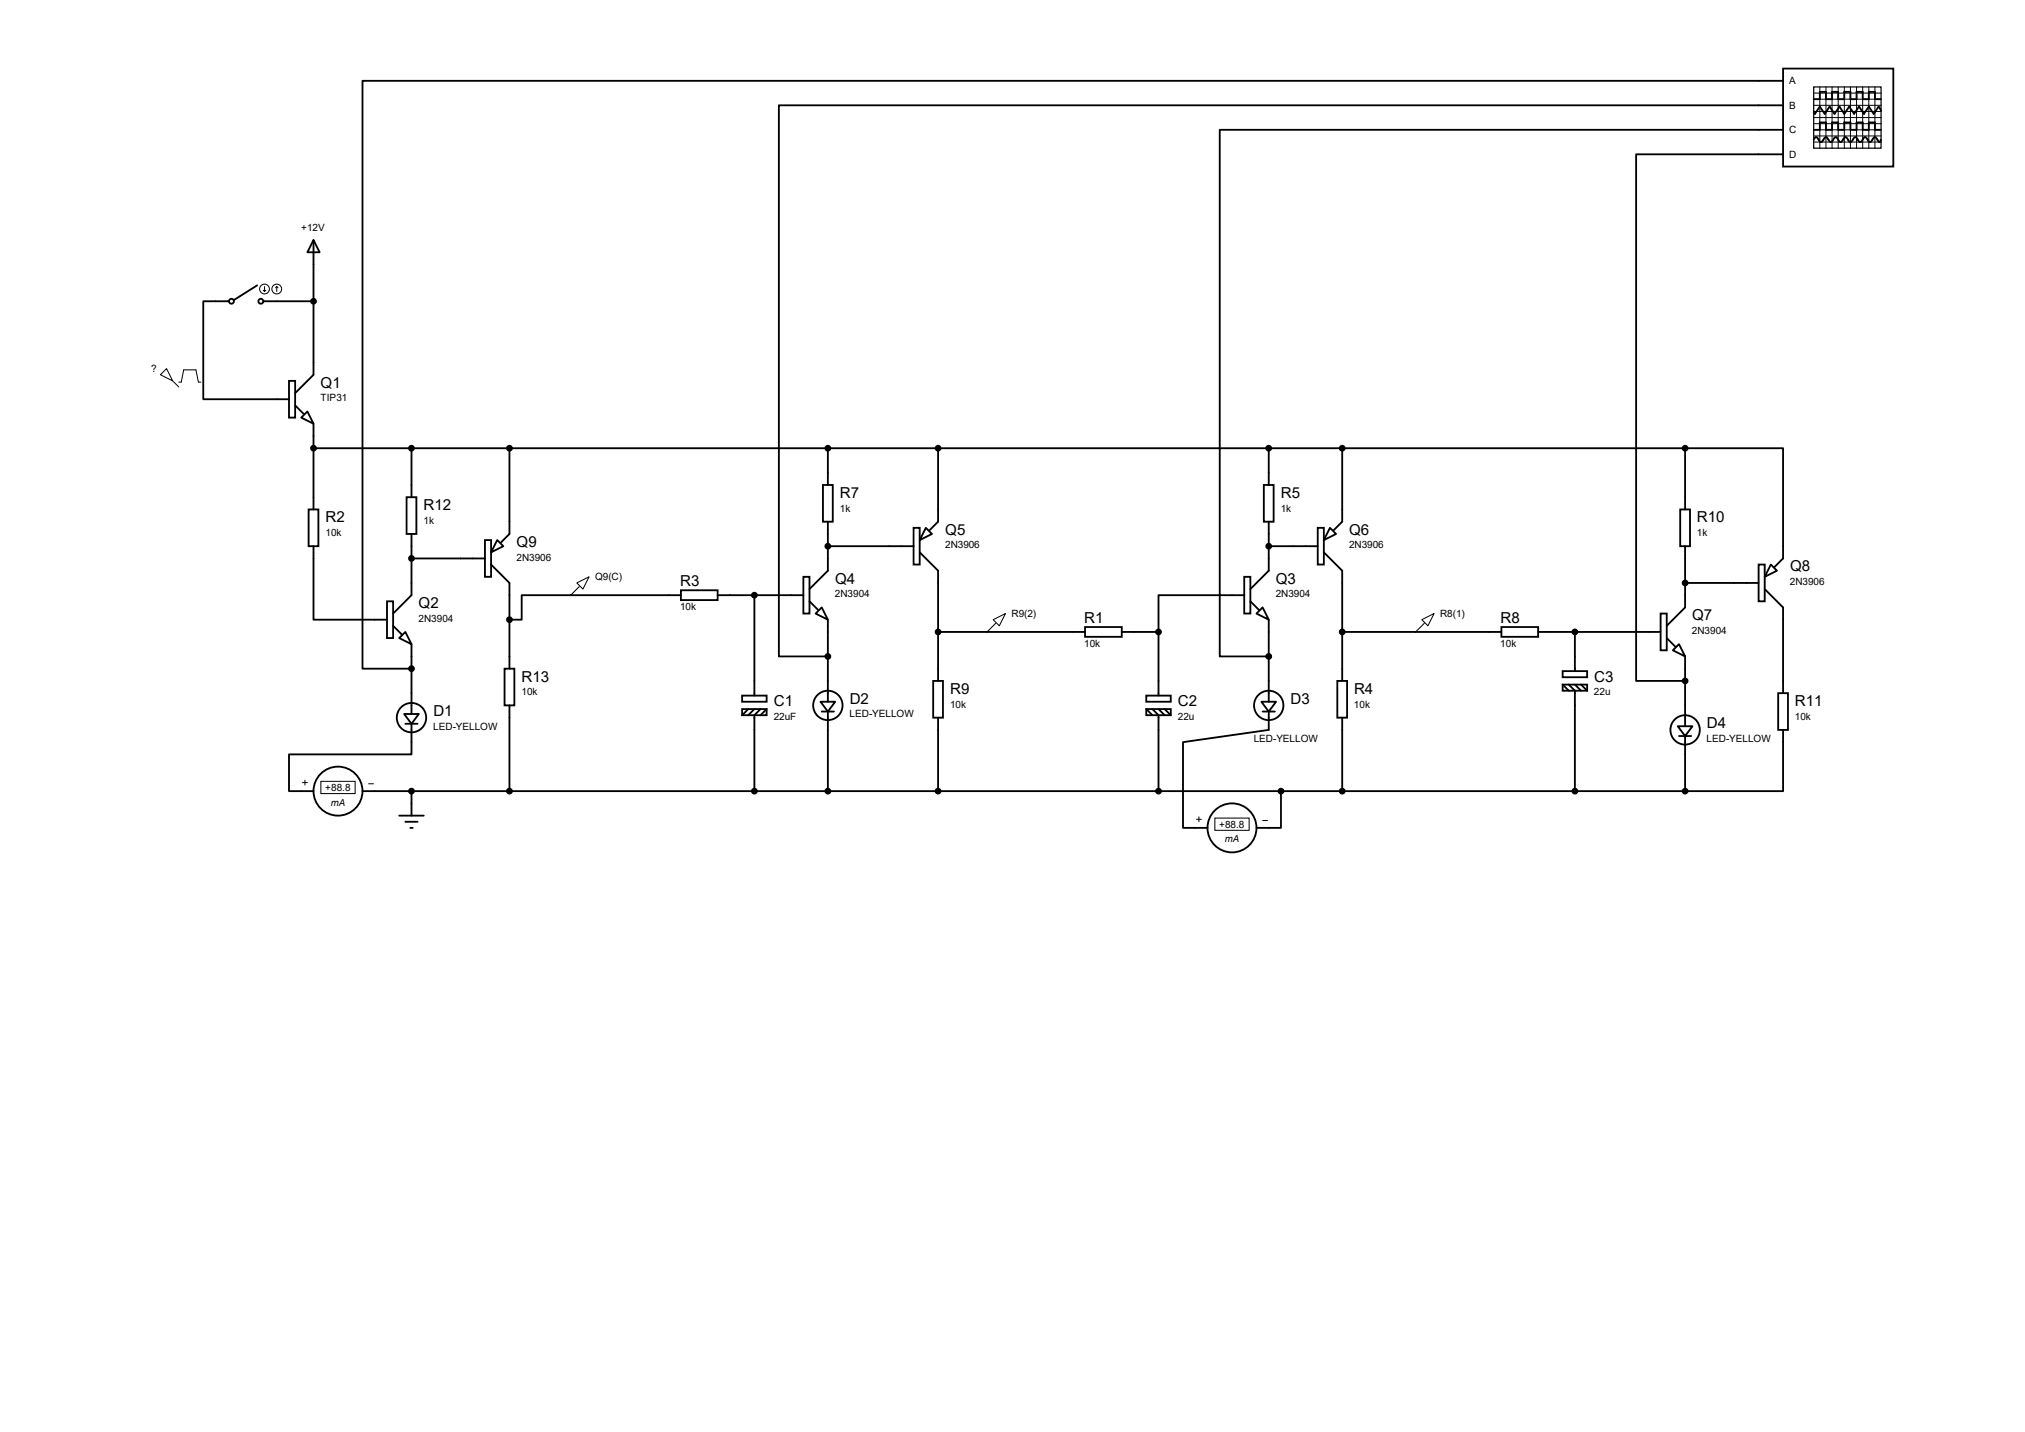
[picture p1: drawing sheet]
<svg xmlns="http://www.w3.org/2000/svg" width="420mm" height="297mm" viewBox="0 0 420 297" stroke-linecap="round" stroke-linejoin="round" font-family="sans-serif">
<g fill="none" stroke="#000" stroke-width=".38">
<path d="M369.8 14.2h22.9v20.3h-22.9zM369.8 16.8h-294.6v121.9h10.1M369.8 32h-30.5v109.2h10.2M369.8 26.9h-116.8v109.2h10.1M369.8 21.8h-208.3v114.3h10.2M376.2 29l.5-.6 1 1.1 1-1.1 1 1.1 1-1.1 1.1 1.1 1-1.1 1 1.1 1-1.1 1 1.1 1-1.1 1.1 1.1 1-1.1 1 1.1 .2-.5M376.2 20.6h1.2v-1.6h1.3v1.6h1.3v-1.6h1.3v1.6h1.2v-1.6h1.3v1.6h1.3v-1.6h1.2v1.6h1.3v-1.6h1.3v1.6h1.2M376.2 26.9h1.2v-1.5h1.3v1.5h1.3v-1.5h1.3v1.5h1.2v-1.5h1.3v1.5h1.3v-1.5h1.2v1.5h1.3v-1.5h1.3v1.5h1.2M390.1 22.9l-.5-.8-1 1.5-1-1.5-1 1.5-1-1.5-1 1.5-1.1-1.5-1 1.5-1-1.5-1 1.5-1-1.5-1 1.5-1.1-1.5-1 1.5-.2-.2M53.3 59.2l-4.8 3M65 49.8l1.3 2.5h-2.5zM65 49.8v27.9l-3.8 3.8"/>
<path d="M47.5 62.5h-5.3v20.3h17.7M54.6 62.5h10.4M59.9 79h1.3v7.6h-1.3zM61.2 84.1l1.8 1.8M62.5 86.6l1.3-1.3 1.2 2.6zM65 87.9v17.8M65 93h284.5M85.3 93v10.1M105.7 93v17.7l-1.8 1.8M171.7 93v7.6M194.6 93v15.2l-1.8 1.8M263.1 93v7.6"/>
<path d="M278.4 93v15.2l-1.8 1.8M349.5 93h20.3v22.8l-1.8 1.8M349.5 93v12.7M64 105.7h2v7.6h-2zM65 113.3v15.2h15.3M84.3 103.1h2.1v7.6h-2.1zM85.3 110.7v12.7l-3.8 3.9M85.3 115.8h15.3M100.6 112h1.3v7.6h-1.3zM101.9 117.1l3.8 3.8v17.8M103.1 112l1.3 1.3-2.5 1.3zM166.6 119.6h1.3v7.7h-1.3z"/>
<path d="M170.7 100.6h2v7.6h-2zM171.7 108.2v10.2l-3.8 3.8M171.7 113.3h17.8M189.5 109.5h1.3v7.6h-1.3zM190.8 114.6l3.8 3.8v22.8M192 109.5l1.3 1.2-2.5 1.3zM258.1 119.6h1.2v7.7h-1.2zM262.1 100.6h2.1v7.6h-2.1zM263.1 113.3h10.2M263.1 108.2v10.2l-3.8 3.8M273.3 109.5h1.3v7.6h-1.3zM274.6 114.6l3.8 3.8v22.8"/>
<path d="M275.8 109.5l1.3 1.2-2.5 1.3zM348.5 105.7h2v7.6h-2zM349.5 113.3v12.7l-3.8 3.8M364.7 117.1h1.3v7.6h-1.3zM367.3 117.1l1.3 1.3-2.6 1.2zM80.3 124.7h1.2v7.6h-1.2zM81.5 129.8l1.8 1.8M82.8 132.3l1.3-1.2 1.2 2.5zM85.3 133.6v14.5M104.6 138.7h2.1v7.6h-2.1zM141.2 122.4h7.6v2.1h-7.6zM141.2 123.4h-33v5.1h-2.5"/>
<path d="M148.8 123.4h17.8M156.5 123.4v20.9M167.9 124.7l1.8 1.8M169.2 127.3l1.2-1.3 1.3 2.5zM171.7 128.5v17M194.6 131.1h30.4M225 130h7.7v2.1h-7.7zM232.7 131.1h7.6M240.3 131.1v13.2M258.1 123.4h-17.8v7.7M259.3 124.7l1.8 1.8M260.6 127.3l1.3-1.3 1.2 2.5z"/>
<path d="M263.1 128.5v17M278.4 131.1h33M311.4 130h7.6v2.1h-7.6zM319 131.1h25.4M324.1 139.2h5.1v1.3h-5.1zM326.6 131.1v8.1M344.4 127.3h1.3v7.6h-1.3zM345.7 132.3l1.8 1.8M347 134.9l1.2-1.3 1.3 2.5zM349.5 136.1v14.5M349.5 120.9h15.2M366 122.2l3.8 3.8v17.8"/>
<path d="M83.8 148.1h3.1l-1.6 2zM84.1 150.1h2.5M85.3 150.1v6.4h-25.4v7.6h5.1M105.7 146.3v17.8M153.9 144.3h5.1v1.2h-5.1zM153.9 147.1h5.1v1.2h-5.1zM155.2 147.1l-1.3 1.2M156.5 147.1l-1.3 1.2M157.7 147.1l-1.2 1.2v15.8M159 147.1l-1.3 1.2M170.2 145.5h3l-1.5 2.1zM170.4 147.6h2.6"/>
<path d="M171.7 147.6v16.5M193.5 141.2h2.1v7.6h-2.1zM194.6 148.8v15.3M237.7 144.3h5.1v1.2h-5.1zM237.7 147.1h5.1v1.2h-5.1zM237.7 147.1l1.3 1.2M239 147.1l1.3 1.2v15.8M240.3 147.1l1.3 1.2M241.6 147.1l1.2 1.2M261.6 145.5h3.1l-1.6 2.1zM261.9 147.6h2.5M263.1 147.6v3.8l-17.7 2.5v17.8h5"/>
<path d="M277.4 141.2h2v7.6h-2zM278.4 148.8v15.3M324.1 142h5.1v1.3h-5.1zM324.1 142l1.3 1.3M325.4 142l1.2 1.3v20.8M326.6 142l1.3 1.3M327.9 142l1.3 1.3M348 150.6h3l-1.5 2.1zM348.2 152.7h2.6M349.5 152.7v11.4M368.8 143.8h2v7.6h-2zM369.8 151.4v12.7h-20.3"/>
<path d="M75.2 164.1h274.3M82.8 169.2h5.1M84.1 170.4h2.5M85.1 171.7h.5M85.3 164.1v5.1M265.7 164.1v7.6h-5.1"/>
<circle cx="48" cy="62.5" r=".51"/>
<circle cx="54.1" cy="62.5" r=".51"/>
<circle cx="85.3" cy="148.8" r="3"/>
<circle cx="171.7" cy="146.3" r="3"/>
<circle cx="263.1" cy="146.3" r="3"/>
<circle cx="349.5" cy="151.4" r="3"/>
<circle cx="70.1" cy="164.1" r="5.1"/>
<circle cx="255.5" cy="171.7" r="5.1"/>
</g>
<g fill="none" stroke="#000" stroke-width=".21">
<path d="M376.2 19.3h14M377.4 18l.1 12.7M378.7 18l.1 12.7M380 18v12.7M381.3 18v12.7M382.5 18l.1 12.7M383.8 18v12.7M385.1 18v12.7M386.3 18l.1 12.7M387.6 18v12.7M388.9 18v12.7M376.2 21.8h14"/>
<path d="M376.2 20.6h14M376.2 23.1h14M376.2 25.7h14M376.2 26.9h14M376.2 28.2h14M376.2 29.5h14M376.2 24.4h14M54.9 59.4v1.1M57.4 59.4l-.3 .3M57.4 59.4l.3 .3M57.4 59.4v1.1M33.3 77.7l1.2-1.2 1.3 2.5z"/>
<path d="M35.8 79l1.3 1.3M37.1 79.2h.5l.5-2.5h2.5l.5 2.5h.6M54.6 60.2l.3 .3M55.1 60.2l-.2 .3M119.6 120.9l2.6-1.3-1.3 2.6zM120.1 121.7l-1.7 1.7M206 128.5l2.5-1.2-1.2 2.5zM206.5 129.3l-1.8 1.8M294.9 128.5l2.5-1.2-1.2 2.5zM295.4 129.3l-1.8 1.8M62.7 162.3h1.1M63.2 161.8v1"/>
<path d="M66.5 162.1h7.2v2.5h-7.2zM76.5 162.6h1M248.2 169.9h1M248.7 169.4v1M252 169.7h7.1v2.5h-7.1zM261.9 170.2h1"/>
<circle cx="54.9" cy="59.9" r="1.02"/>
<circle cx="57.4" cy="59.9" r="1.02"/>
</g>
<g fill="#000" stroke="#000" stroke-width=".38">
<circle cx="65" cy="62.5" r=".51"/>
<circle cx="65" cy="93" r=".51"/>
<circle cx="85.3" cy="93" r=".51"/>
<circle cx="105.7" cy="93" r=".51"/>
<circle cx="171.7" cy="93" r=".51"/>
<circle cx="194.6" cy="93" r=".51"/>
<circle cx="263.1" cy="93" r=".51"/>
<circle cx="278.4" cy="93" r=".51"/>
<circle cx="349.5" cy="93" r=".51"/>
<circle cx="85.3" cy="115.8" r=".51"/>
<circle cx="171.7" cy="113.3" r=".51"/>
<circle cx="263.1" cy="113.3" r=".51"/>
<circle cx="85.3" cy="138.7" r=".51"/>
<circle cx="105.7" cy="128.5" r=".51"/>
<circle cx="156.5" cy="123.4" r=".51"/>
<circle cx="171.7" cy="136.1" r=".51"/>
<circle cx="194.6" cy="131.1" r=".51"/>
<circle cx="240.3" cy="131.1" r=".51"/>
<circle cx="263.1" cy="136.1" r=".51"/>
<circle cx="278.4" cy="131.1" r=".51"/>
<circle cx="326.6" cy="131.1" r=".51"/>
<circle cx="349.5" cy="120.9" r=".51"/>
<circle cx="349.5" cy="141.2" r=".51"/>
<circle cx="85.3" cy="164.1" r=".51"/>
<circle cx="105.7" cy="164.1" r=".51"/>
<circle cx="156.5" cy="164.1" r=".51"/>
<circle cx="171.7" cy="164.1" r=".51"/>
<circle cx="194.6" cy="164.1" r=".51"/>
<circle cx="240.3" cy="164.1" r=".51"/>
<circle cx="265.7" cy="164.1" r=".51"/>
<circle cx="278.4" cy="164.1" r=".51"/>
<circle cx="326.6" cy="164.1" r=".51"/>
<circle cx="349.5" cy="164.1" r=".51"/>
</g>
<path d="M376.2 18h13.9v12.7h-13.9z" fill="none" stroke="#000" stroke-width=".25"/>
<g font-size="3.1">
<text x="66.5" y="80.4">Q1</text>
<text x="87.8" y="105.8">R12</text>
<text x="174.2" y="103.3">R7</text>
<text x="265.6" y="103.3">R5</text>
<text x="67.5" y="108.3">R2</text>
<text x="107.1" y="113.4">Q9</text>
<text x="196.1" y="110.9">Q5</text>
<text x="279.8" y="110.9">Q6</text>
<text x="352" y="108.3">R10</text>
<text x="371.3" y="118.5">Q8</text>
<text x="141.1" y="121.6">R3</text>
<text x="173.2" y="121">Q4</text>
<text x="264.6" y="121">Q3</text>
<text x="86.8" y="126.1">Q2</text>
<text x="224.9" y="129.2">R1</text>
<text x="311.2" y="129.2">R8</text>
<text x="351" y="128.7">Q7</text>
<text x="108.2" y="141.4">R13</text>
<text x="197.1" y="143.9">R9</text>
<text x="280.8" y="143.9">R4</text>
<text x="330.6" y="141.4">C3</text>
<text x="89.9" y="148.5">D1</text>
<text x="160.5" y="146.4">C1</text>
<text x="176.2" y="145.9">D2</text>
<text x="244.3" y="146.4">C2</text>
<text x="267.7" y="145.9">D3</text>
<text x="372.3" y="146.4">R11</text>
<text x="354" y="151">D4</text>
</g>
<g font-size="2.1">
<text x="371.1" y="17.5">A</text>
<text x="371.1" y="22.6">B</text>
<text x="371.1" y="27.6">C</text>
<text x="371.1" y="32.7">D</text>
<text x="62.5" y="48">+12V</text>
<text x="31.4" y="77.2">?</text>
<text x="66.5" y="83.3">TIP31</text>
<text x="174.2" y="106.1">1k</text>
<text x="265.6" y="106.1">1k</text>
<text x="67.5" y="111.2">10k</text>
<text x="87.8" y="108.7">1k</text>
<text x="196" y="113.7">2N3906</text>
<text x="279.8" y="113.7">2N3906</text>
<text x="351.9" y="111.2">1k</text>
<text x="107.1" y="116.3">2N3906</text>
<text x="123.4" y="120.4">Q9(C)</text>
<text x="173.2" y="123.9">2N3904</text>
<text x="264.6" y="123.9">2N3904</text>
<text x="371.2" y="121.4">2N3906</text>
<text x="86.8" y="129">2N3904</text>
<text x="141" y="126.6">10k</text>
<text x="209.8" y="128">R9(2)</text>
<text x="298.7" y="128">R8(1)</text>
<text x="350.9" y="131.5">2N3904</text>
<text x="224.9" y="134.2">10k</text>
<text x="311.2" y="134.2">10k</text>
<text x="108.2" y="144.2">10k</text>
<text x="160.5" y="149.3">22uF</text>
<text x="176.2" y="148.8">LED-YELLOW</text>
<text x="197" y="146.8">10k</text>
<text x="244.3" y="149.3">22u</text>
<text x="280.8" y="146.8">10k</text>
<text x="330.6" y="144.2">22u</text>
<text x="372.2" y="149.3">10k</text>
<text x="89.9" y="151.3">LED-YELLOW</text>
<text x="260" y="153.9">LED-YELLOW</text>
<text x="354" y="153.9">LED-YELLOW</text>
<text x="67.5" y="164">+88.8</text>
<text x="252.9" y="171.7">+88.8</text>
</g>
<g font-size="2">
<text x="68.6" y="167.1">mA</text>
<text x="254" y="174.7">mA</text>
</g>
</svg>
